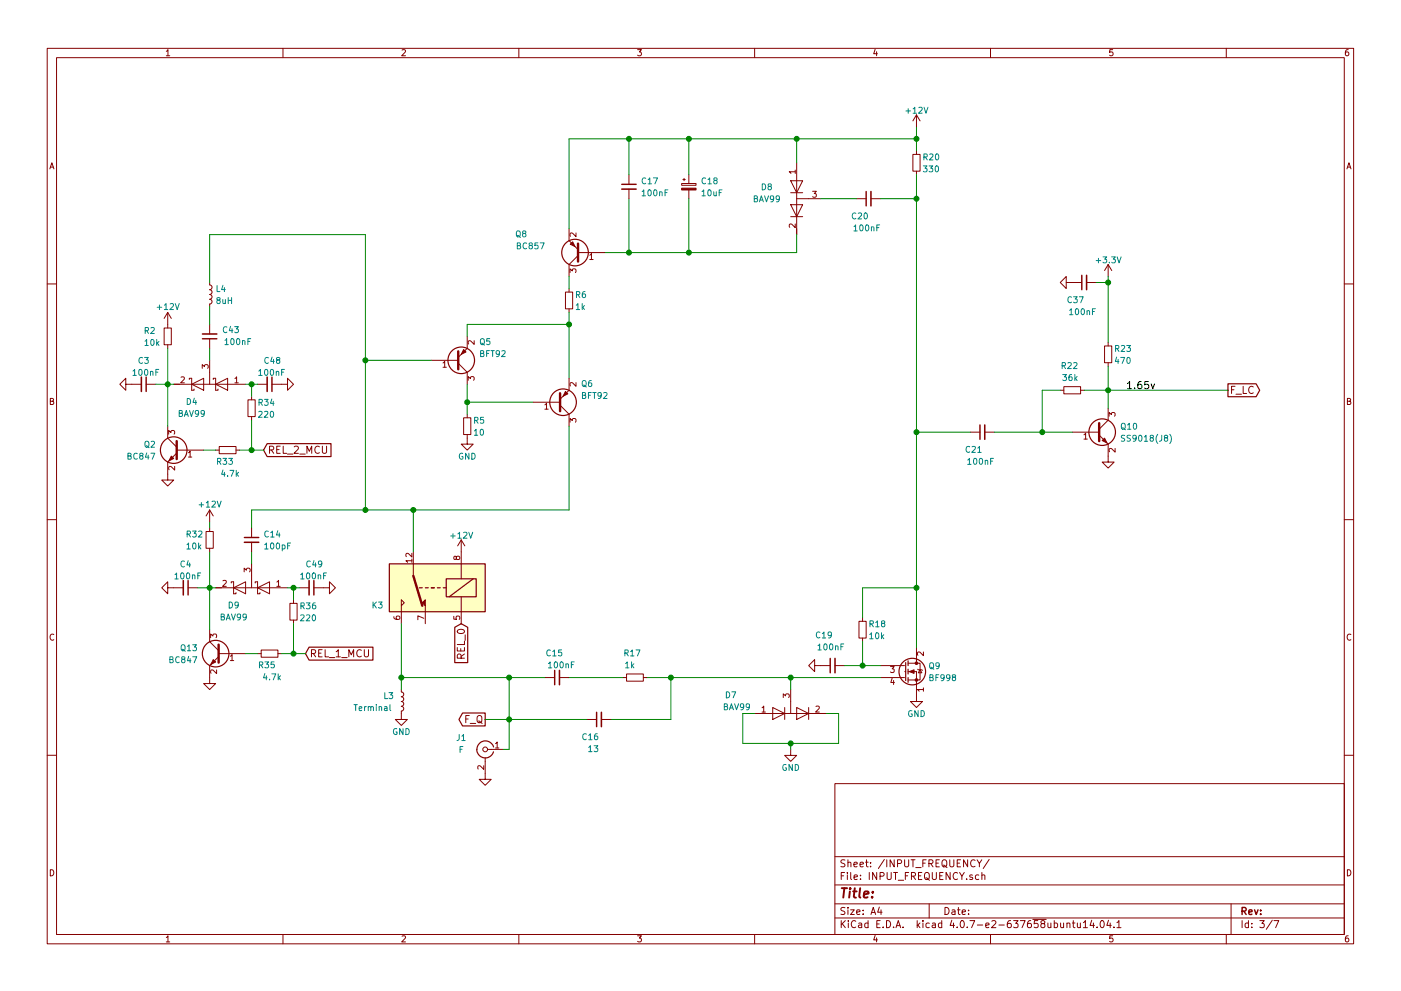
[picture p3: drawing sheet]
EESchema Schematic File Version 2
LIBS:power
LIBS:device
LIBS:linear
LIBS:regul
LIBS:adc-dac
LIBS:memory
LIBS:xilinx
LIBS:microcontrollers
LIBS:dsp
LIBS:microchip
LIBS:analog_switches
LIBS:motorola
LIBS:texas
LIBS:intel
LIBS:audio
LIBS:interface
LIBS:digital-audio
LIBS:philips
LIBS:cypress
LIBS:siliconi
LIBS:opto
LIBS:atmel
LIBS:contrib
LIBS:LCSDR
LIBS:4ms-ic
LIBS:Display
LIBS:Connector
LIBS:Relay
LIBS:RX998
LIBS:LCSDR-cache
EELAYER 25 0
EELAYER END
$Descr A4 11693 8268
encoding utf-8
Sheet 3 7
Title ""
Date ""
Rev ""
Comp ""
Comment1 ""
Comment2 ""
Comment3 ""
Comment4 ""
$EndDescr
$Comp
L Q_PNP_BEC Q6
U 1 1
P 4650 3350
F 0 "Q6" H 4850 3200 50  0000 L CNN
F 1 "BFT92" H 4850 3300 50  0000 L CNN
F 2 "TO_SOT_Packages_SMD:SOT-23" H 4850 3450 50  0001 C CNN
F 3 "" H 4650 3350 50  0001 C CNN
	1    4650 3350
	1    0    0    1   
$EndComp
$Comp
L R_Small R5
U 1 1
P 3900 3550
F 0 "R5" H 3950 3600 50  0000 L CNN
F 1 "10" H 3950 3500 50  0000 L CNN
F 2 "UI:R_1206_0603" H 3900 3550 50  0001 C CNN
F 3 "" H 3900 3550 50  0001 C CNN
	1    3900 3550
	1    0    0    -1  
$EndComp
$Comp
L GND #PWR019
U 1 1
P 3900 3650
F 0 "#PWR019" H 3900 3400 50  0001 C CNN
F 1 "GND" H 3900 3500 50  0000 C CNN
F 2 "" H 3900 3650 50  0001 C CNN
F 3 "" H 3900 3650 50  0001 C CNN
	1    3900 3650
	1    0    0    -1  
$EndComp
$Comp
L Q_PNP_BEC Q8
U 1 1
P 4850 2100
F 0 "Q8" H 5300 1950 50  0000 L CNN
F 1 "BC857" H 5150 2050 50  0000 L CNN
F 2 "TO_SOT_Packages_SMD:SOT-23" H 5050 2200 50  0001 C CNN
F 3 "" H 4850 2100 50  0001 C CNN
	1    4850 2100
	-1   0    0    1   
$EndComp
$Comp
L R_Small R6
U 1 1
P 4750 2500
F 0 "R6" H 4800 2550 50  0000 L CNN
F 1 "1k" H 4800 2450 50  0000 L CNN
F 2 "UI:R_1206_0603" H 4750 2500 50  0001 C CNN
F 3 "" H 4750 2500 50  0001 C CNN
	1    4750 2500
	1    0    0    -1  
$EndComp
$Comp
L C_Small C17
U 1 1
P 5250 1550
F 0 "C17" H 5350 1600 50  0000 L CNN
F 1 "100nF" H 5350 1500 50  0000 L CNN
F 2 "UI:C_1206_0603" H 5250 1550 50  0001 C CNN
F 3 "" H 5250 1550 50  0001 C CNN
	1    5250 1550
	1    0    0    -1  
$EndComp
$Comp
L CP_Small C18
U 1 1
P 5750 1550
F 0 "C18" H 5850 1600 50  0000 L CNN
F 1 "10uF" H 5850 1500 50  0000 L CNN
F 2 "Capacitors_ThroughHole:CP_Radial_D5.0mm_P2.00mm" H 5750 1550 50  0001 C CNN
F 3 "" H 5750 1550 50  0001 C CNN
	1    5750 1550
	1    0    0    -1  
$EndComp
$Comp
L D_x2_Serial_AKC D8
U 1 1
P 6650 1650
F 0 "D8" V 6550 1900 50  0000 C CNN
F 1 "BAV99" V 6650 1900 50  0000 C CNN
F 2 "TO_SOT_Packages_SMD:SOT-23" H 6650 1650 50  0001 C CNN
F 3 "" H 6650 1650 50  0001 C CNN
	1    6650 1650
	0    -1   1    0   
$EndComp
$Comp
L C_Small C20
U 1 1
P 7250 1650
F 0 "C20" V 7100 1650 50  0000 L CNN
F 1 "100nF" V 7000 1550 50  0000 L CNN
F 2 "UI:C_1206_0603" H 7250 1650 50  0001 C CNN
F 3 "" H 7250 1650 50  0001 C CNN
	1    7250 1650
	0    -1   -1   0   
$EndComp
$Comp
L R_Small R20
U 1 1
P 7650 1350
F 0 "R20" H 7700 1400 50  0000 L CNN
F 1 "330" H 7700 1300 50  0000 L CNN
F 2 "UI:R_1206_0603" H 7650 1350 50  0001 C CNN
F 3 "" H 7650 1350 50  0001 C CNN
	1    7650 1350
	1    0    0    -1  
$EndComp
$Comp
L BF998 Q9
U 1 1
P 7550 5600
F 0 "Q9" H 7750 5650 50  0000 L CNN
F 1 "BF998" H 7750 5550 50  0000 L CNN
F 2 "TO_SOT_Packages_SMD:SOT-143" H 7750 5700 50  0001 C CNN
F 3 "" H 7550 5600 50  0001 C CNN
	1    7550 5600
	1    0    0    -1  
$EndComp
$Comp
L GND #PWR020
U 1 1
P 7650 5800
F 0 "#PWR020" H 7650 5550 50  0001 C CNN
F 1 "GND" H 7650 5650 50  0000 C CNN
F 2 "" H 7650 5800 50  0001 C CNN
F 3 "" H 7650 5800 50  0001 C CNN
	1    7650 5800
	1    0    0    -1  
$EndComp
$Comp
L D_x2_Serial_AKC D7
U 1 1
P 6600 5950
F 0 "D7" H 6100 5800 50  0000 C CNN
F 1 "BAV99" H 6150 5900 50  0000 C CNN
F 2 "TO_SOT_Packages_SMD:SOT-23" H 6600 5950 50  0001 C CNN
F 3 "" H 6600 5950 50  0001 C CNN
	1    6600 5950
	1    0    0    1   
$EndComp
$Comp
L GND #PWR021
U 1 1
P 6600 6250
F 0 "#PWR021" H 6600 6000 50  0001 C CNN
F 1 "GND" H 6600 6100 50  0000 C CNN
F 2 "" H 6600 6250 50  0001 C CNN
F 3 "" H 6600 6250 50  0001 C CNN
	1    6600 6250
	1    0    0    -1  
$EndComp
$Comp
L R_Small R17
U 1 1
P 5300 5650
F 0 "R17" V 5500 5600 50  0000 L CNN
F 1 "1k" V 5400 5650 50  0000 L CNN
F 2 "UI:R_1206_0603" H 5300 5650 50  0001 C CNN
F 3 "" H 5300 5650 50  0001 C CNN
	1    5300 5650
	0    -1   -1   0   
$EndComp
$Comp
L C_Small C15
U 1 1
P 4650 5650
F 0 "C15" V 4850 5600 50  0000 L CNN
F 1 "100nF" V 4750 5500 50  0000 L CNN
F 2 "UI:C_1206_0603" H 4650 5650 50  0001 C CNN
F 3 "" H 4650 5650 50  0001 C CNN
	1    4650 5650
	0    -1   -1   0   
$EndComp
$Comp
L C_Small C16
U 1 1
P 5000 6000
F 0 "C16" V 4850 6000 50  0000 L CNN
F 1 "13" V 4750 6000 50  0000 L CNN
F 2 "UI:C_1206_0603" H 5000 6000 50  0001 C CNN
F 3 "" H 5000 6000 50  0001 C CNN
	1    5000 6000
	0    -1   -1   0   
$EndComp
$Comp
L R_Small R18
U 1 1
P 7200 5250
F 0 "R18" H 7250 5300 50  0000 L CNN
F 1 "10k" H 7250 5200 50  0000 L CNN
F 2 "UI:R_1206_0603" H 7200 5250 50  0001 C CNN
F 3 "" H 7200 5250 50  0001 C CNN
	1    7200 5250
	1    0    0    -1  
$EndComp
$Comp
L C_Small C14
U 1 1
P 2100 4500
F 0 "C14" H 2200 4550 50  0000 L CNN
F 1 "100pF" H 2200 4450 50  0000 L CNN
F 2 "UI:C_1206_0603" H 2100 4500 50  0001 C CNN
F 3 "" H 2100 4500 50  0001 C CNN
	1    2100 4500
	1    0    0    -1  
$EndComp
$Comp
L R_Small R23
U 1 1
P 9250 2950
F 0 "R23" H 9300 3000 50  0000 L CNN
F 1 "470" H 9300 2900 50  0000 L CNN
F 2 "UI:R_1206_0603" H 9250 2950 50  0001 C CNN
F 3 "" H 9250 2950 50  0001 C CNN
	1    9250 2950
	1    0    0    -1  
$EndComp
$Comp
L R_Small R22
U 1 1
P 8950 3250
F 0 "R22" V 9150 3200 50  0000 L CNN
F 1 "36k" V 9050 3200 50  0000 L CNN
F 2 "UI:R_1206_0603" H 8950 3250 50  0001 C CNN
F 3 "" H 8950 3250 50  0001 C CNN
	1    8950 3250
	0    -1   -1   0   
$EndComp
$Comp
L C_Small C21
U 1 1
P 8200 3600
F 0 "C21" V 8050 3600 50  0000 L CNN
F 1 "100nF" V 7950 3500 50  0000 L CNN
F 2 "UI:C_1206_0603" H 8200 3600 50  0001 C CNN
F 3 "" H 8200 3600 50  0001 C CNN
	1    8200 3600
	0    -1   -1   0   
$EndComp
$Comp
L GND #PWR022
U 1 1
P 9250 3800
F 0 "#PWR022" H 9250 3550 50  0001 C CNN
F 1 "GND" H 9250 3650 50  0001 C CNN
F 2 "" H 9250 3800 50  0001 C CNN
F 3 "" H 9250 3800 50  0001 C CNN
	1    9250 3800
	1    0    0    -1  
$EndComp
$Comp
L +3.3V #PWR023
U 1 1
P 9250 2300
F 0 "#PWR023" H 9250 2150 50  0001 C CNN
F 1 "+3.3V" H 9250 2440 50  0000 C CNN
F 2 "" H 9250 2300 50  0001 C CNN
F 3 "" H 9250 2300 50  0001 C CNN
	1    9250 2300
	1    0    0    -1  
$EndComp
$Comp
L L_Small L4
U 1 1
P 1750 2450
F 0 "L4" H 1800 2500 50  0000 L CNN
F 1 "8uH" H 1800 2400 50  0000 L CNN
F 2 "Choke_Toroid_ThroughHole:Choke_Toroid_6,5x13mm_Vertical" H 1750 2450 50  0001 C CNN
F 3 "" H 1750 2450 50  0001 C CNN
	1    1750 2450
	1    0    0    -1  
$EndComp
Text Label 9400 3250 0    60   ~ 0
1.65v
Text GLabel 10250 3250 2    60   Output ~ 0
F_LC
$Comp
L TIANBO-HJR-4102-L K3
U 1 1
P 3650 4900
F 0 "K3" H 4100 5050 50  0000 L CNN
F 1 "TIANBO-HJR-4102-L" H 4100 5400 50  0001 L CNN
F 2 "Relays_ThroughHole:Relay_SPDT_HJR-4102" H 4750 4850 50  0001 C CNN
F 3 "" H 4100 5050 50  0001 C CNN
	1    3650 4900
	-1   0    0    1   
$EndComp
$Comp
L Conn_Coaxial J1
U 1 1
P 4050 6250
F 0 "J1" H 4250 6350 50  0000 C CNN
F 1 "F" H 4250 6250 50  0000 C CNN
F 2 "UI:RFCONNECTOR" H 4050 6250 50  0001 C CNN
F 3 "" H 4050 6250 50  0001 C CNN
	1    4050 6250
	-1   0    0    -1  
$EndComp
$Comp
L +12V #PWR024
U 1 1
P 3850 4600
F 0 "#PWR024" H 3850 4450 50  0001 C CNN
F 1 "+12V" H 3850 4740 50  0000 C CNN
F 2 "" H 3850 4600 50  0001 C CNN
F 3 "" H 3850 4600 50  0001 C CNN
	1    3850 4600
	1    0    0    -1  
$EndComp
$Comp
L +12V #PWR025
U 1 1
P 1750 4350
F 0 "#PWR025" H 1750 4200 50  0001 C CNN
F 1 "+12V" H 1750 4500 50  0000 C CNN
F 2 "" H 1750 4350 50  0001 C CNN
F 3 "" H 1750 4350 50  0001 C CNN
	1    1750 4350
	1    0    0    -1  
$EndComp
$Comp
L Q_PNP_BEC Q5
U 1 1
P 3800 3000
F 0 "Q5" H 4000 2850 50  0000 L CNN
F 1 "BFT92" H 4000 2950 50  0000 L CNN
F 2 "TO_SOT_Packages_SMD:SOT-23" H 4000 3100 50  0001 C CNN
F 3 "" H 3800 3000 50  0001 C CNN
	1    3800 3000
	1    0    0    1   
$EndComp
$Comp
L C_Small C19
U 1 1
P 6950 5550
F 0 "C19" V 7200 5550 50  0000 L CNN
F 1 "100nF" V 7100 5450 50  0000 L CNN
F 2 "UI:C_1206_0603" H 6950 5550 50  0001 C CNN
F 3 "" H 6950 5550 50  0001 C CNN
	1    6950 5550
	0    -1   -1   0   
$EndComp
$Comp
L GND #PWR026
U 1 1
P 6850 5550
F 0 "#PWR026" H 6850 5300 50  0001 C CNN
F 1 "GND" H 6850 5400 50  0001 C CNN
F 2 "" H 6850 5550 50  0001 C CNN
F 3 "" H 6850 5550 50  0001 C CNN
	1    6850 5550
	0    1    1    0   
$EndComp
$Comp
L +12V #PWR027
U 1 1
P 7650 1050
F 0 "#PWR027" H 7650 900 50  0001 C CNN
F 1 "+12V" H 7650 1190 50  0000 C CNN
F 2 "" H 7650 1050 50  0001 C CNN
F 3 "" H 7650 1050 50  0001 C CNN
	1    7650 1050
	1    0    0    -1  
$EndComp
Text GLabel 4050 6000 0    60   Output ~ 0
F_Q
Text GLabel 3850 5200 3    60   Input ~ 0
REL_0
$Comp
L L_Small L3
U 1 1
P 3350 5850
F 0 "L3" H 3200 5900 50  0000 L CNN
F 1 "Terminal" H 2950 5800 50  0000 L CNN
F 2 "UI:TerminalBlock_DG306-5.0_2pol" H 3350 5850 50  0001 C CNN
F 3 "" H 3350 5850 50  0001 C CNN
	1    3350 5850
	1    0    0    -1  
$EndComp
$Comp
L GND #PWR028
U 1 1
P 3350 5950
F 0 "#PWR028" H 3350 5700 50  0001 C CNN
F 1 "GND" H 3350 5800 50  0000 C CNN
F 2 "" H 3350 5950 50  0001 C CNN
F 3 "" H 3350 5950 50  0001 C CNN
	1    3350 5950
	1    0    0    -1  
$EndComp
$Comp
L C_Small C37
U 1 1
P 9050 2350
F 0 "C37" V 8900 2350 50  0000 L CNN
F 1 "100nF" V 8800 2250 50  0000 L CNN
F 2 "UI:C_1206_0603" H 9050 2350 50  0001 C CNN
F 3 "" H 9050 2350 50  0001 C CNN
	1    9050 2350
	0    -1   -1   0   
$EndComp
$Comp
L GND #PWR029
U 1 1
P 8950 2350
F 0 "#PWR029" H 8950 2100 50  0001 C CNN
F 1 "GND" H 8950 2200 50  0001 C CNN
F 2 "" H 8950 2350 50  0001 C CNN
F 3 "" H 8950 2350 50  0001 C CNN
	1    8950 2350
	0    1    1    0   
$EndComp
$Comp
L Q_NPN_BEC Q10
U 1 1
P 9150 3600
F 0 "Q10" H 9350 3650 50  0000 L CNN
F 1 "SS9018(J8)" H 9350 3550 50  0000 L CNN
F 2 "TO_SOT_Packages_SMD:SOT-23" H 9350 3700 50  0001 C CNN
F 3 "" H 9150 3600 50  0001 C CNN
	1    9150 3600
	1    0    0    -1  
$EndComp
$Comp
L BAV99 D9
U 1 1
P 2100 4900
F 0 "D9" H 2250 5050 50  0000 C CNN
F 1 "BAV99" H 2250 5150 50  0000 C CNN
F 2 "TO_SOT_Packages_SMD:SOT-23" H 2100 4900 50  0001 C CNN
F 3 "" H 2100 4900 50  0001 C CNN
	1    2100 4900
	-1   0    0    1   
$EndComp
$Comp
L R_Small R35
U 1 1
P 2250 5450
F 0 "R35" V 2150 5400 50  0000 L CNN
F 1 "4.7k" V 2050 5350 50  0000 L CNN
F 2 "UI:R_1206_0603" H 2250 5450 50  0001 C CNN
F 3 "" H 2250 5450 50  0001 C CNN
	1    2250 5450
	0    -1   -1   0   
$EndComp
$Comp
L GND #PWR030
U 1 1
P 1450 4900
F 0 "#PWR030" H 1450 4650 50  0001 C CNN
F 1 "GND" H 1450 4750 50  0001 C CNN
F 2 "" H 1450 4900 50  0001 C CNN
F 3 "" H 1450 4900 50  0001 C CNN
	1    1450 4900
	0    1    1    0   
$EndComp
Text GLabel 2550 5450 2    60   Input ~ 0
REL_1_MCU
$Comp
L Q_NPN_BEC Q13
U 1 1
P 1850 5450
F 0 "Q13" H 2050 5500 50  0000 L CNN
F 1 "BC847" H 2050 5400 50  0000 L CNN
F 2 "TO_SOT_Packages_SMD:SOT-23" H 2050 5550 50  0001 C CNN
F 3 "" H 1850 5450 50  0001 C CNN
	1    1850 5450
	-1   0    0    -1  
$EndComp
$Comp
L R_Small R32
U 1 1
P 1750 4500
F 0 "R32" H 1550 4550 50  0000 L CNN
F 1 "10k" H 1550 4450 50  0000 L CNN
F 2 "UI:R_1206_0603" H 1750 4500 50  0001 C CNN
F 3 "" H 1750 4500 50  0001 C CNN
	1    1750 4500
	1    0    0    -1  
$EndComp
$Comp
L GND #PWR031
U 1 1
P 4050 6450
F 0 "#PWR031" H 4050 6200 50  0001 C CNN
F 1 "GND" H 4050 6300 50  0001 C CNN
F 2 "" H 4050 6450 50  0001 C CNN
F 3 "" H 4050 6450 50  0001 C CNN
	1    4050 6450
	1    0    0    -1  
$EndComp
$Comp
L R_Small R36
U 1 1
P 2450 5100
F 0 "R36" H 2500 5150 50  0000 L CNN
F 1 "220" H 2500 5050 50  0000 L CNN
F 2 "UI:R_1206_0603" H 2450 5100 50  0001 C CNN
F 3 "" H 2450 5100 50  0001 C CNN
	1    2450 5100
	1    0    0    -1  
$EndComp
$Comp
L C_Small C4
U 1 1
P 1550 4900
F 0 "C4" V 1350 4850 50  0000 L CNN
F 1 "100nF" V 1450 4800 50  0000 L CNN
F 2 "UI:C_1206_0603" H 1550 4900 50  0001 C CNN
F 3 "" H 1550 4900 50  0001 C CNN
	1    1550 4900
	0    1    1    0   
$EndComp
$Comp
L C_Small C49
U 1 1
P 2600 4900
F 0 "C49" V 2400 4850 50  0000 L CNN
F 1 "100nF" V 2500 4800 50  0000 L CNN
F 2 "UI:C_1206_0603" H 2600 4900 50  0001 C CNN
F 3 "" H 2600 4900 50  0001 C CNN
	1    2600 4900
	0    1    1    0   
$EndComp
$Comp
L GND #PWR032
U 1 1
P 1750 5650
F 0 "#PWR032" H 1750 5400 50  0001 C CNN
F 1 "GND" H 1750 5500 50  0001 C CNN
F 2 "" H 1750 5650 50  0001 C CNN
F 3 "" H 1750 5650 50  0001 C CNN
	1    1750 5650
	1    0    0    -1  
$EndComp
$Comp
L GND #PWR033
U 1 1
P 2700 4900
F 0 "#PWR033" H 2700 4650 50  0001 C CNN
F 1 "GND" H 2700 4750 50  0001 C CNN
F 2 "" H 2700 4900 50  0001 C CNN
F 3 "" H 2700 4900 50  0001 C CNN
	1    2700 4900
	0    -1   -1   0   
$EndComp
$Comp
L BAV99 D4
U 1 1
P 1750 3200
F 0 "D4" H 1900 3350 50  0000 C CNN
F 1 "BAV99" H 1900 3450 50  0000 C CNN
F 2 "TO_SOT_Packages_SMD:SOT-23" H 1750 3200 50  0001 C CNN
F 3 "" H 1750 3200 50  0001 C CNN
	1    1750 3200
	-1   0    0    1   
$EndComp
$Comp
L R_Small R33
U 1 1
P 1900 3750
F 0 "R33" V 1800 3700 50  0000 L CNN
F 1 "4.7k" V 1700 3650 50  0000 L CNN
F 2 "UI:R_1206_0603" H 1900 3750 50  0001 C CNN
F 3 "" H 1900 3750 50  0001 C CNN
	1    1900 3750
	0    -1   -1   0   
$EndComp
$Comp
L GND #PWR034
U 1 1
P 1100 3200
F 0 "#PWR034" H 1100 2950 50  0001 C CNN
F 1 "GND" H 1100 3050 50  0001 C CNN
F 2 "" H 1100 3200 50  0001 C CNN
F 3 "" H 1100 3200 50  0001 C CNN
	1    1100 3200
	0    1    1    0   
$EndComp
Text GLabel 2200 3750 2    60   Input ~ 0
REL_2_MCU
$Comp
L Q_NPN_BEC Q2
U 1 1
P 1500 3750
F 0 "Q2" H 1700 3800 50  0000 L CNN
F 1 "BC847" H 1700 3700 50  0000 L CNN
F 2 "TO_SOT_Packages_SMD:SOT-23" H 1700 3850 50  0001 C CNN
F 3 "" H 1500 3750 50  0001 C CNN
	1    1500 3750
	-1   0    0    -1  
$EndComp
$Comp
L R_Small R2
U 1 1
P 1400 2800
F 0 "R2" H 1200 2850 50  0000 L CNN
F 1 "10k" H 1200 2750 50  0000 L CNN
F 2 "UI:R_1206_0603" H 1400 2800 50  0001 C CNN
F 3 "" H 1400 2800 50  0001 C CNN
	1    1400 2800
	1    0    0    -1  
$EndComp
$Comp
L R_Small R34
U 1 1
P 2100 3400
F 0 "R34" H 2150 3450 50  0000 L CNN
F 1 "220" H 2150 3350 50  0000 L CNN
F 2 "UI:R_1206_0603" H 2100 3400 50  0001 C CNN
F 3 "" H 2100 3400 50  0001 C CNN
	1    2100 3400
	1    0    0    -1  
$EndComp
$Comp
L C_Small C3
U 1 1
P 1200 3200
F 0 "C3" V 1000 3150 50  0000 L CNN
F 1 "100nF" V 1100 3100 50  0000 L CNN
F 2 "UI:C_1206_0603" H 1200 3200 50  0001 C CNN
F 3 "" H 1200 3200 50  0001 C CNN
	1    1200 3200
	0    1    1    0   
$EndComp
$Comp
L C_Small C48
U 1 1
P 2250 3200
F 0 "C48" V 2050 3150 50  0000 L CNN
F 1 "100nF" V 2150 3100 50  0000 L CNN
F 2 "UI:C_1206_0603" H 2250 3200 50  0001 C CNN
F 3 "" H 2250 3200 50  0001 C CNN
	1    2250 3200
	0    1    1    0   
$EndComp
$Comp
L GND #PWR035
U 1 1
P 1400 3950
F 0 "#PWR035" H 1400 3700 50  0001 C CNN
F 1 "GND" H 1400 3800 50  0001 C CNN
F 2 "" H 1400 3950 50  0001 C CNN
F 3 "" H 1400 3950 50  0001 C CNN
	1    1400 3950
	1    0    0    -1  
$EndComp
$Comp
L GND #PWR036
U 1 1
P 2350 3200
F 0 "#PWR036" H 2350 2950 50  0001 C CNN
F 1 "GND" H 2350 3050 50  0001 C CNN
F 2 "" H 2350 3200 50  0001 C CNN
F 3 "" H 2350 3200 50  0001 C CNN
	1    2350 3200
	0    -1   -1   0   
$EndComp
$Comp
L C_Small C43
U 1 1
P 1750 2800
F 0 "C43" H 1500 2750 50  0000 L CNN
F 1 "100nF" H 1400 2850 50  0000 L CNN
F 2 "UI:C_1206_0603" H 1750 2800 50  0001 C CNN
F 3 "" H 1750 2800 50  0001 C CNN
	1    1750 2800
	-1   0    0    1   
$EndComp
$Comp
L +12V #PWR037
U 1 1
P 1400 2700
F 0 "#PWR037" H 1400 2550 50  0001 C CNN
F 1 "+12V" H 1400 2850 50  0000 C CNN
F 2 "" H 1400 2700 50  0001 C CNN
F 3 "" H 1400 2700 50  0001 C CNN
	1    1400 2700
	1    0    0    -1  
$EndComp
Wire Wire Line
	3900 3200 3900 3450
Wire Wire Line
	3900 3350 4450 3350
Wire Wire Line
	4750 2600 4750 3150
Wire Wire Line
	3050 3000 3600 3000
Wire Wire Line
	4750 4250 4750 3550
Connection ~ 3900 3350
Wire Wire Line
	5050 2100 6650 2100
Wire Wire Line
	5250 2100 5250 1650
Wire Wire Line
	5750 2100 5750 1650
Connection ~ 5250 2100
Wire Wire Line
	4750 1150 4750 1900
Wire Wire Line
	5750 1150 5750 1450
Connection ~ 5750 2100
Wire Wire Line
	6650 2100 6650 1950
Wire Wire Line
	6650 1150 6650 1350
Wire Wire Line
	4750 1150 7650 1150
Wire Wire Line
	7150 1650 6850 1650
Wire Wire Line
	7350 1650 7650 1650
Wire Wire Line
	7650 1450 7650 5400
Wire Wire Line
	7650 1050 7650 1250
Connection ~ 6650 1150
Wire Wire Line
	3050 1950 3050 4250
Wire Wire Line
	3900 2800 3900 2700
Wire Wire Line
	3900 2700 4750 2700
Connection ~ 4750 2700
Wire Wire Line
	4750 2400 4750 2300
Connection ~ 7650 1650
Wire Wire Line
	7050 5550 7350 5550
Wire Wire Line
	5400 5650 7350 5650
Wire Wire Line
	4750 5650 5200 5650
Wire Wire Line
	5100 6000 5600 6000
Wire Wire Line
	5600 6000 5600 5650
Connection ~ 5600 5650
Wire Wire Line
	4050 6000 4900 6000
Wire Wire Line
	4250 5650 4250 6250
Wire Wire Line
	6600 5750 6600 5650
Connection ~ 6600 5650
Wire Wire Line
	6900 5950 7000 5950
Wire Wire Line
	7000 5950 7000 6200
Wire Wire Line
	7000 6200 6200 6200
Wire Wire Line
	6200 6200 6200 5950
Wire Wire Line
	6200 5950 6300 5950
Wire Wire Line
	6600 6250 6600 6200
Connection ~ 6600 6200
Connection ~ 4250 5650
Connection ~ 3050 4250
Wire Wire Line
	9250 3050 9250 3400
Wire Wire Line
	9050 3250 10250 3250
Connection ~ 9250 3250
Wire Wire Line
	8850 3250 8700 3250
Wire Wire Line
	8700 3250 8700 3600
Wire Wire Line
	8300 3600 8950 3600
Connection ~ 8700 3600
Wire Wire Line
	8100 3600 7650 3600
Connection ~ 7650 3600
Wire Wire Line
	9250 2300 9250 2850
Connection ~ 5250 1150
Connection ~ 5750 1150
Wire Wire Line
	5250 1450 5250 1150
Connection ~ 3050 3000
Wire Wire Line
	7200 5550 7200 5350
Wire Wire Line
	7200 5150 7200 4900
Wire Wire Line
	7200 4900 7650 4900
Connection ~ 7650 4900
Connection ~ 7200 5550
Connection ~ 7650 1150
Connection ~ 4250 6000
Wire Wire Line
	9150 2350 9250 2350
Connection ~ 9250 2350
Wire Wire Line
	2100 4600 2100 4700
Wire Wire Line
	2100 4400 2100 4250
Wire Wire Line
	2100 4250 4750 4250
Wire Wire Line
	1750 4350 1750 4400
Wire Wire Line
	4250 6250 4200 6250
Wire Wire Line
	1750 4600 1750 5250
Connection ~ 1750 4900
Wire Wire Line
	1650 4900 1800 4900
Wire Wire Line
	2450 5200 2450 5450
Wire Wire Line
	2350 5450 2550 5450
Connection ~ 2450 5450
Wire Wire Line
	2150 5450 2050 5450
Wire Wire Line
	2450 5000 2450 4900
Wire Wire Line
	2400 4900 2500 4900
Connection ~ 2450 4900
Wire Wire Line
	3350 5200 3350 5750
Connection ~ 3350 5650
Wire Wire Line
	3350 5650 4550 5650
Wire Wire Line
	3450 4600 3450 4250
Connection ~ 3450 4250
Wire Wire Line
	1750 2900 1750 3000
Wire Wire Line
	1400 2900 1400 3550
Connection ~ 1400 3200
Wire Wire Line
	1300 3200 1450 3200
Wire Wire Line
	2100 3500 2100 3750
Wire Wire Line
	2000 3750 2200 3750
Connection ~ 2100 3750
Wire Wire Line
	1800 3750 1700 3750
Wire Wire Line
	2100 3300 2100 3200
Wire Wire Line
	2050 3200 2150 3200
Connection ~ 2100 3200
Wire Wire Line
	1750 2550 1750 2700
Wire Wire Line
	1750 1950 1750 2350
Wire Wire Line
	1750 1950 3050 1950
$EndSCHEMATC
